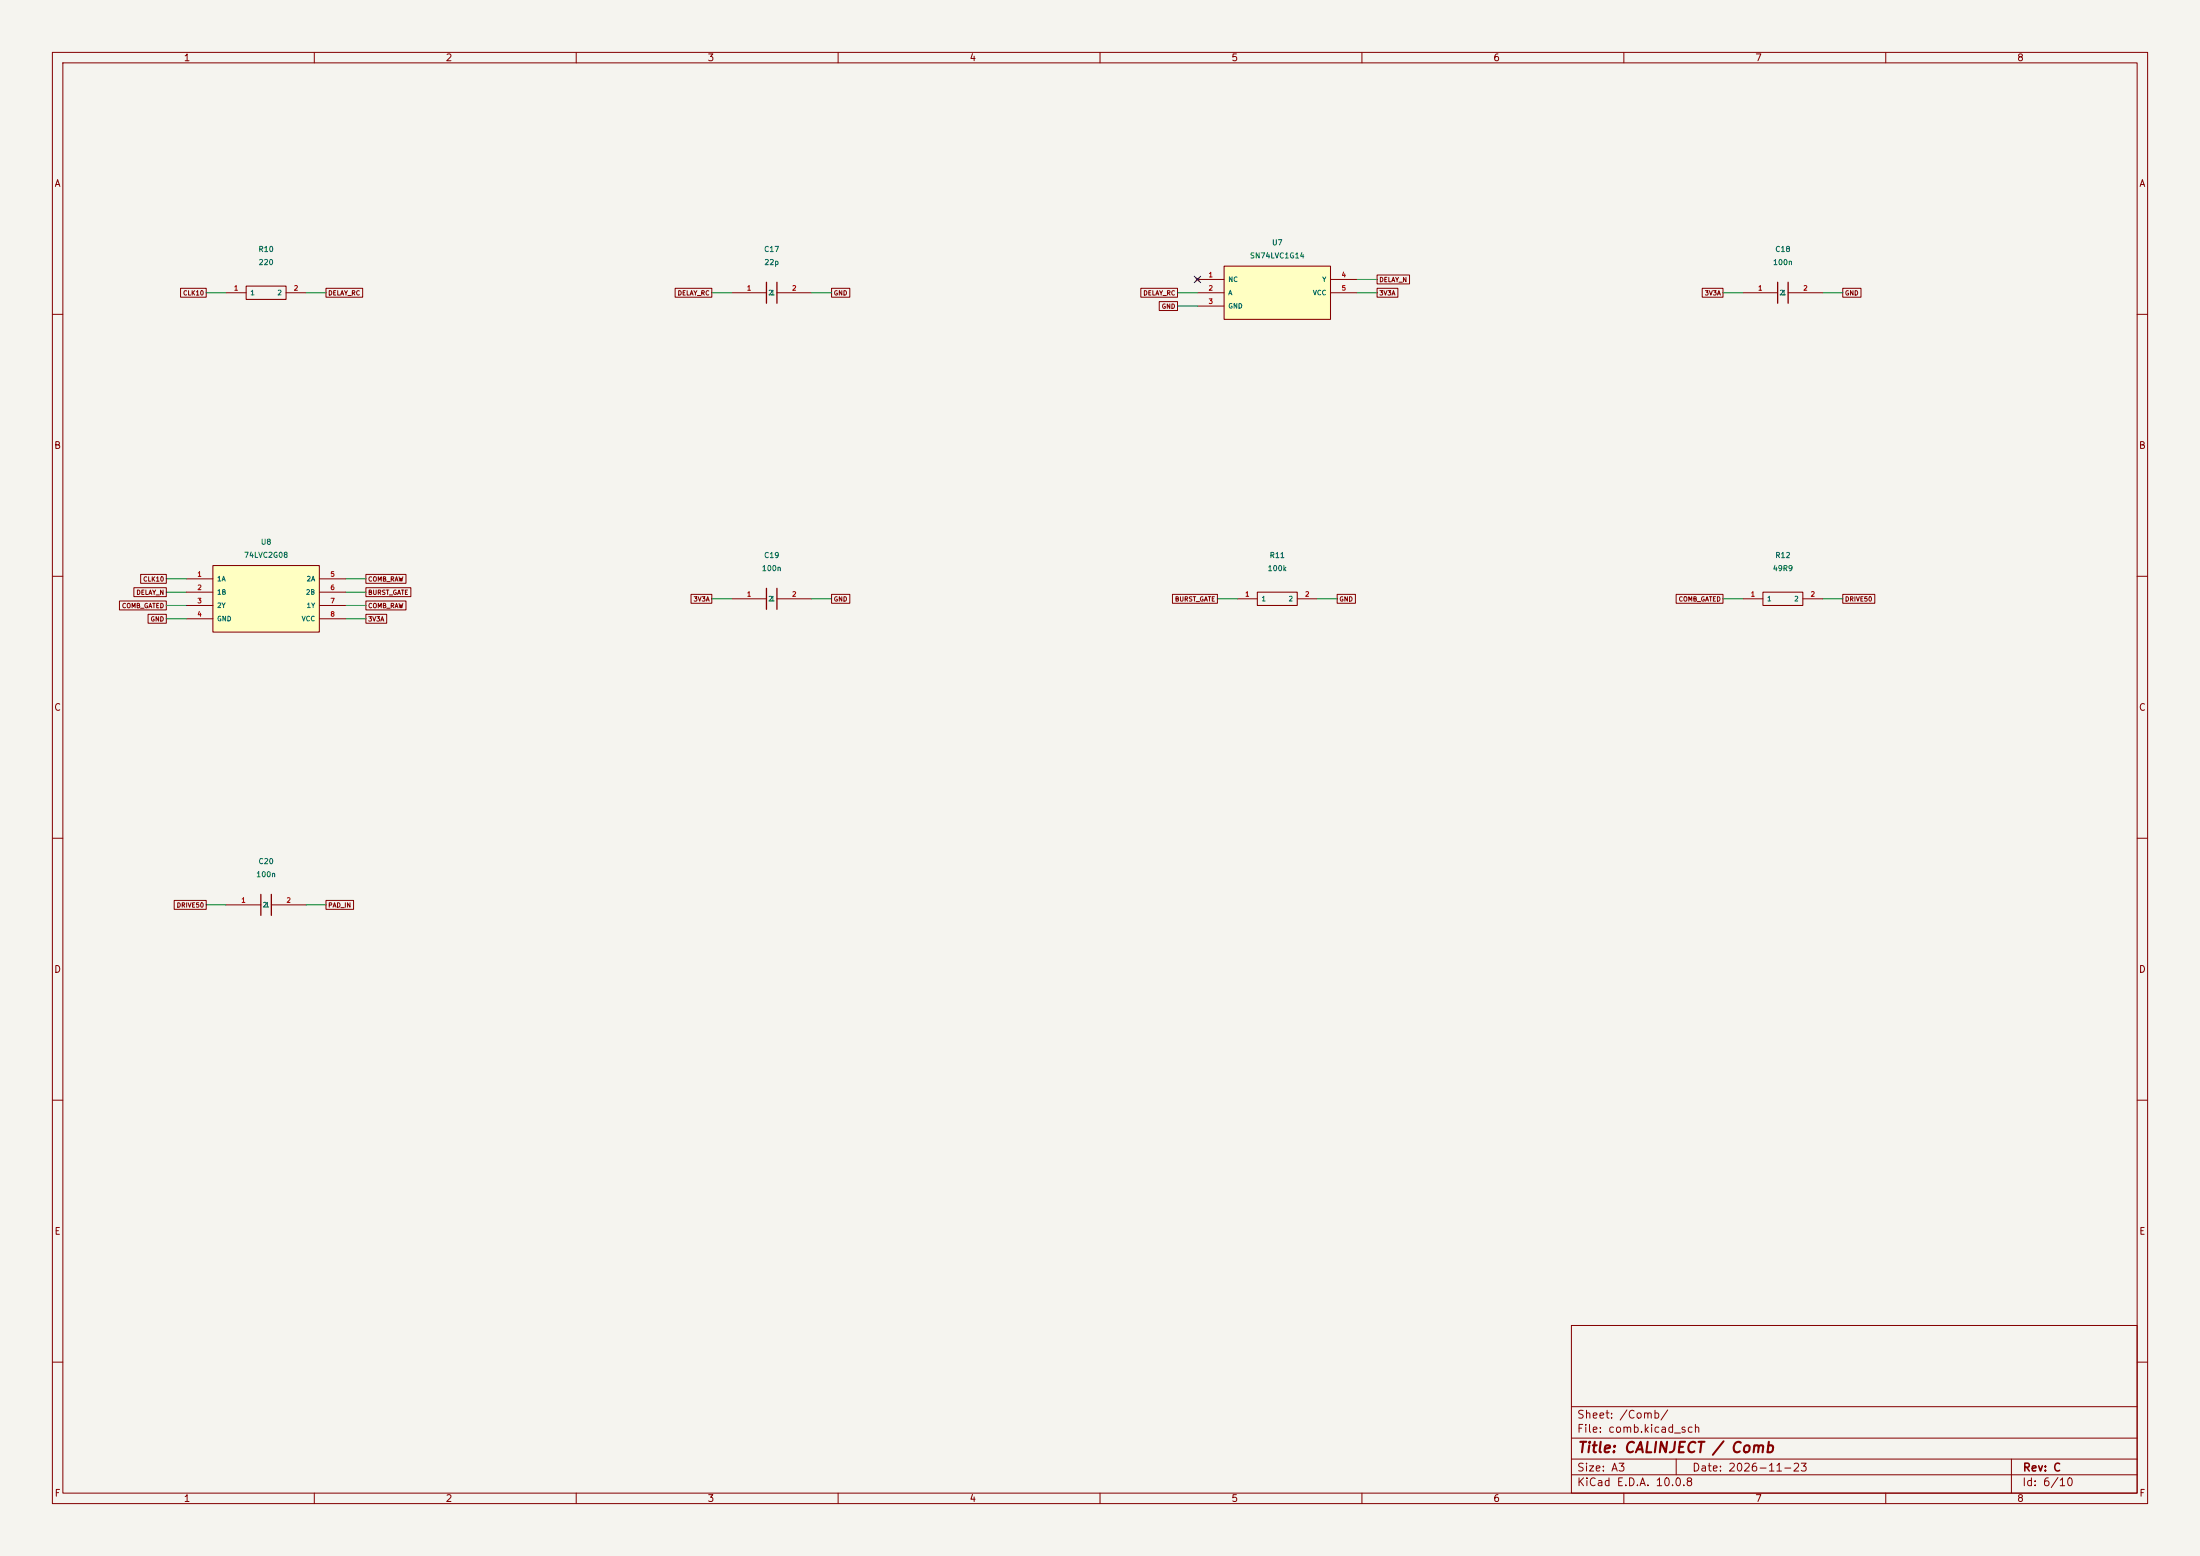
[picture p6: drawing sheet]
(kicad_sch (version 20250114) (generator "eeschema") (paper "A3") (title_block (title "CALINJECT / Comb") (date "2026-11-23") (rev "C"))
(lib_symbols (symbol "Calinject:R10" (pin_names (offset 0.7)) (in_bom yes) (on_board yes)
(property "Reference" "R" (at 0 6.35 0) (effects (font (size 1.0 1.0))))
(property "Value" "220" (at 0 8.89 0) (effects (font (size 1.0 1.0))))
(symbol "R10_0_1" (rectangle (start -3.81 -1.27) (end 3.81 1.27) (stroke (width 0.2) (type default)) (fill (type none))))
(symbol "R10_1_1"
(pin passive line (at -7.62 0 0) (length 3.81) (name "1" (effects (font (size .9 .9)))) (number "1" (effects (font (size .9 .9)))))
(pin passive line (at 7.62 0 180) (length 3.81) (name "2" (effects (font (size .9 .9)))) (number "2" (effects (font (size .9 .9)))))))
(symbol "Calinject:C17" (pin_names (offset 0.7)) (in_bom yes) (on_board yes)
(property "Reference" "C" (at 0 6.35 0) (effects (font (size 1.0 1.0))))
(property "Value" "22p" (at 0 8.89 0) (effects (font (size 1.0 1.0))))
(symbol "C17_0_1" (polyline (pts (xy -1 -2) (xy -1 2)) (stroke (width 0.25) (type default)) (fill (type none))) (polyline (pts (xy 1 -2) (xy 1 2)) (stroke (width 0.25) (type default)) (fill (type none))))
(symbol "C17_1_1"
(pin passive line (at -7.62 0 0) (length 6.62) (name "1" (effects (font (size .9 .9)))) (number "1" (effects (font (size .9 .9)))))
(pin passive line (at 7.62 0 180) (length 6.62) (name "2" (effects (font (size .9 .9)))) (number "2" (effects (font (size .9 .9)))))))
(symbol "Calinject:U7" (pin_names (offset 0.7)) (in_bom yes) (on_board yes)
(property "Reference" "U" (at 0 7.62 0) (effects (font (size 1.0 1.0))))
(property "Value" "SN74LVC1G14" (at 0 10.16 0) (effects (font (size 1.0 1.0))))
(symbol "U7_0_1" (rectangle (start -10.16 -5.08) (end 10.16 5.08) (stroke (width 0.2) (type default)) (fill (type background))))
(symbol "U7_1_1"
(pin no_connect line (at -15.24 2.54 0) (length 5.08) (name "NC" (effects (font (size .9 .9)))) (number "1" (effects (font (size .9 .9)))))
(pin input line (at -15.24 0.0 0) (length 5.08) (name "A" (effects (font (size .9 .9)))) (number "2" (effects (font (size .9 .9)))))
(pin power_in line (at -15.24 -2.54 0) (length 5.08) (name "GND" (effects (font (size .9 .9)))) (number "3" (effects (font (size .9 .9)))))
(pin output line (at 15.24 2.54 180) (length 5.08) (name "Y" (effects (font (size .9 .9)))) (number "4" (effects (font (size .9 .9)))))
(pin power_in line (at 15.24 0.0 180) (length 5.08) (name "VCC" (effects (font (size .9 .9)))) (number "5" (effects (font (size .9 .9)))))))
(symbol "Calinject:C18" (pin_names (offset 0.7)) (in_bom yes) (on_board yes)
(property "Reference" "C" (at 0 6.35 0) (effects (font (size 1.0 1.0))))
(property "Value" "100n" (at 0 8.89 0) (effects (font (size 1.0 1.0))))
(symbol "C18_0_1" (polyline (pts (xy -1 -2) (xy -1 2)) (stroke (width 0.25) (type default)) (fill (type none))) (polyline (pts (xy 1 -2) (xy 1 2)) (stroke (width 0.25) (type default)) (fill (type none))))
(symbol "C18_1_1"
(pin passive line (at -7.62 0 0) (length 6.62) (name "1" (effects (font (size .9 .9)))) (number "1" (effects (font (size .9 .9)))))
(pin passive line (at 7.62 0 180) (length 6.62) (name "2" (effects (font (size .9 .9)))) (number "2" (effects (font (size .9 .9)))))))
(symbol "Calinject:U8" (pin_names (offset 0.7)) (in_bom yes) (on_board yes)
(property "Reference" "U" (at 0 8.89 0) (effects (font (size 1.0 1.0))))
(property "Value" "74LVC2G08" (at 0 11.43 0) (effects (font (size 1.0 1.0))))
(symbol "U8_0_1" (rectangle (start -10.16 -6.35) (end 10.16 6.35) (stroke (width 0.2) (type default)) (fill (type background))))
(symbol "U8_1_1"
(pin input line (at -15.24 3.8099999999999996 0) (length 5.08) (name "1A" (effects (font (size .9 .9)))) (number "1" (effects (font (size .9 .9)))))
(pin input line (at -15.24 1.2699999999999996 0) (length 5.08) (name "1B" (effects (font (size .9 .9)))) (number "2" (effects (font (size .9 .9)))))
(pin output line (at -15.24 -1.2700000000000005 0) (length 5.08) (name "2Y" (effects (font (size .9 .9)))) (number "3" (effects (font (size .9 .9)))))
(pin power_in line (at -15.24 -3.8100000000000005 0) (length 5.08) (name "GND" (effects (font (size .9 .9)))) (number "4" (effects (font (size .9 .9)))))
(pin input line (at 15.24 3.8099999999999996 180) (length 5.08) (name "2A" (effects (font (size .9 .9)))) (number "5" (effects (font (size .9 .9)))))
(pin input line (at 15.24 1.2699999999999996 180) (length 5.08) (name "2B" (effects (font (size .9 .9)))) (number "6" (effects (font (size .9 .9)))))
(pin output line (at 15.24 -1.2700000000000005 180) (length 5.08) (name "1Y" (effects (font (size .9 .9)))) (number "7" (effects (font (size .9 .9)))))
(pin power_in line (at 15.24 -3.8100000000000005 180) (length 5.08) (name "VCC" (effects (font (size .9 .9)))) (number "8" (effects (font (size .9 .9)))))))
(symbol "Calinject:C19" (pin_names (offset 0.7)) (in_bom yes) (on_board yes)
(property "Reference" "C" (at 0 6.35 0) (effects (font (size 1.0 1.0))))
(property "Value" "100n" (at 0 8.89 0) (effects (font (size 1.0 1.0))))
(symbol "C19_0_1" (polyline (pts (xy -1 -2) (xy -1 2)) (stroke (width 0.25) (type default)) (fill (type none))) (polyline (pts (xy 1 -2) (xy 1 2)) (stroke (width 0.25) (type default)) (fill (type none))))
(symbol "C19_1_1"
(pin passive line (at -7.62 0 0) (length 6.62) (name "1" (effects (font (size .9 .9)))) (number "1" (effects (font (size .9 .9)))))
(pin passive line (at 7.62 0 180) (length 6.62) (name "2" (effects (font (size .9 .9)))) (number "2" (effects (font (size .9 .9)))))))
(symbol "Calinject:R11" (pin_names (offset 0.7)) (in_bom yes) (on_board yes)
(property "Reference" "R" (at 0 6.35 0) (effects (font (size 1.0 1.0))))
(property "Value" "100k" (at 0 8.89 0) (effects (font (size 1.0 1.0))))
(symbol "R11_0_1" (rectangle (start -3.81 -1.27) (end 3.81 1.27) (stroke (width 0.2) (type default)) (fill (type none))))
(symbol "R11_1_1"
(pin passive line (at -7.62 0 0) (length 3.81) (name "1" (effects (font (size .9 .9)))) (number "1" (effects (font (size .9 .9)))))
(pin passive line (at 7.62 0 180) (length 3.81) (name "2" (effects (font (size .9 .9)))) (number "2" (effects (font (size .9 .9)))))))
(symbol "Calinject:R12" (pin_names (offset 0.7)) (in_bom yes) (on_board yes)
(property "Reference" "R" (at 0 6.35 0) (effects (font (size 1.0 1.0))))
(property "Value" "49R9" (at 0 8.89 0) (effects (font (size 1.0 1.0))))
(symbol "R12_0_1" (rectangle (start -3.81 -1.27) (end 3.81 1.27) (stroke (width 0.2) (type default)) (fill (type none))))
(symbol "R12_1_1"
(pin passive line (at -7.62 0 0) (length 3.81) (name "1" (effects (font (size .9 .9)))) (number "1" (effects (font (size .9 .9)))))
(pin passive line (at 7.62 0 180) (length 3.81) (name "2" (effects (font (size .9 .9)))) (number "2" (effects (font (size .9 .9)))))))
(symbol "Calinject:C20" (pin_names (offset 0.7)) (in_bom yes) (on_board yes)
(property "Reference" "C" (at 0 6.35 0) (effects (font (size 1.0 1.0))))
(property "Value" "100n" (at 0 8.89 0) (effects (font (size 1.0 1.0))))
(symbol "C20_0_1" (polyline (pts (xy -1 -2) (xy -1 2)) (stroke (width 0.25) (type default)) (fill (type none))) (polyline (pts (xy 1 -2) (xy 1 2)) (stroke (width 0.25) (type default)) (fill (type none))))
(symbol "C20_1_1"
(pin passive line (at -7.62 0 0) (length 6.62) (name "1" (effects (font (size .9 .9)))) (number "1" (effects (font (size .9 .9)))))
(pin passive line (at 7.62 0 180) (length 6.62) (name "2" (effects (font (size .9 .9)))) (number "2" (effects (font (size .9 .9))))))))
(symbol (lib_id "Calinject:R10") (at 50.8 55.88 0) (unit 1) (in_bom yes) (on_board yes) (dnp no)
(property "Reference" "R10" (at 50.8 47.57 0) (effects (font (size 1 1))))
(property "Value" "220" (at 50.8 50.07 0) (effects (font (size 1 1))))
(property "Footprint" "Calinject:R_0603_R10" (at 50.8 61.690000000000005 0) (effects (font (size 1 1)) (hide yes)))
(pin "1")
(pin "2"))
(wire (pts (xy 43.18 55.88) (xy 39.37 55.88)) (stroke (width 0) (type default)))
(global_label "CLK10" (shape passive) (at 39.37 55.88 0) (effects (font (size .85 .85)) (justify right)))
(wire (pts (xy 58.419999999999995 55.88) (xy 62.23 55.88)) (stroke (width 0) (type default)))
(global_label "DELAY_RC" (shape passive) (at 62.23 55.88 180) (effects (font (size .85 .85)) (justify left)))
(symbol (lib_id "Calinject:C17") (at 147.32 55.88 0) (unit 1) (in_bom yes) (on_board yes) (dnp no)
(property "Reference" "C17" (at 147.32 47.57 0) (effects (font (size 1 1))))
(property "Value" "22p" (at 147.32 50.07 0) (effects (font (size 1 1))))
(property "Footprint" "Calinject:C_0603_C17" (at 147.32 61.690000000000005 0) (effects (font (size 1 1)) (hide yes)))
(pin "1")
(pin "2"))
(wire (pts (xy 139.7 55.88) (xy 135.89 55.88)) (stroke (width 0) (type default)))
(global_label "DELAY_RC" (shape passive) (at 135.89 55.88 0) (effects (font (size .85 .85)) (justify right)))
(wire (pts (xy 154.94 55.88) (xy 158.75 55.88)) (stroke (width 0) (type default)))
(global_label "GND" (shape passive) (at 158.75 55.88 180) (effects (font (size .85 .85)) (justify left)))
(symbol (lib_id "Calinject:U7") (at 243.83999999999997 55.88 0) (unit 1) (in_bom yes) (on_board yes) (dnp no)
(property "Reference" "U7" (at 243.83999999999997 46.300000000000004 0) (effects (font (size 1 1))))
(property "Value" "SN74LVC1G14" (at 243.83999999999997 48.800000000000004 0) (effects (font (size 1 1))))
(property "Footprint" "Calinject:SOT23_5_U7" (at 243.83999999999997 62.96 0) (effects (font (size 1 1)) (hide yes)))
(pin "1")
(pin "2")
(pin "3")
(pin "4")
(pin "5"))
(no_connect (at 228.59999999999997 53.34))
(wire (pts (xy 228.59999999999997 55.88) (xy 224.78999999999996 55.88)) (stroke (width 0) (type default)))
(global_label "DELAY_RC" (shape passive) (at 224.78999999999996 55.88 0) (effects (font (size .85 .85)) (justify right)))
(wire (pts (xy 228.59999999999997 58.42) (xy 224.78999999999996 58.42)) (stroke (width 0) (type default)))
(global_label "GND" (shape passive) (at 224.78999999999996 58.42 0) (effects (font (size .85 .85)) (justify right)))
(wire (pts (xy 259.08 53.34) (xy 262.89 53.34)) (stroke (width 0) (type default)))
(global_label "DELAY_N" (shape passive) (at 262.89 53.34 180) (effects (font (size .85 .85)) (justify left)))
(wire (pts (xy 259.08 55.88) (xy 262.89 55.88)) (stroke (width 0) (type default)))
(global_label "3V3A" (shape passive) (at 262.89 55.88 180) (effects (font (size .85 .85)) (justify left)))
(symbol (lib_id "Calinject:C18") (at 340.36 55.88 0) (unit 1) (in_bom yes) (on_board yes) (dnp no)
(property "Reference" "C18" (at 340.36 47.57 0) (effects (font (size 1 1))))
(property "Value" "100n" (at 340.36 50.07 0) (effects (font (size 1 1))))
(property "Footprint" "Calinject:C_0603_C18" (at 340.36 61.690000000000005 0) (effects (font (size 1 1)) (hide yes)))
(pin "1")
(pin "2"))
(wire (pts (xy 332.74 55.88) (xy 328.93 55.88)) (stroke (width 0) (type default)))
(global_label "3V3A" (shape passive) (at 328.93 55.88 0) (effects (font (size .85 .85)) (justify right)))
(wire (pts (xy 347.98 55.88) (xy 351.79 55.88)) (stroke (width 0) (type default)))
(global_label "GND" (shape passive) (at 351.79 55.88 180) (effects (font (size .85 .85)) (justify left)))
(symbol (lib_id "Calinject:U8") (at 50.8 114.30000000000001 0) (unit 1) (in_bom yes) (on_board yes) (dnp no)
(property "Reference" "U8" (at 50.8 103.45000000000002 0) (effects (font (size 1 1))))
(property "Value" "74LVC2G08" (at 50.8 105.95000000000002 0) (effects (font (size 1 1))))
(property "Footprint" "Calinject:VSSOP8_DCU_U8" (at 50.8 122.65 0) (effects (font (size 1 1)) (hide yes)))
(pin "1")
(pin "2")
(pin "3")
(pin "4")
(pin "5")
(pin "6")
(pin "7")
(pin "8"))
(wire (pts (xy 35.559999999999995 110.49000000000001) (xy 31.749999999999996 110.49000000000001)) (stroke (width 0) (type default)))
(global_label "CLK10" (shape passive) (at 31.749999999999996 110.49000000000001 0) (effects (font (size .85 .85)) (justify right)))
(wire (pts (xy 35.559999999999995 113.03000000000002) (xy 31.749999999999996 113.03000000000002)) (stroke (width 0) (type default)))
(global_label "DELAY_N" (shape passive) (at 31.749999999999996 113.03000000000002 0) (effects (font (size .85 .85)) (justify right)))
(wire (pts (xy 35.559999999999995 115.57000000000001) (xy 31.749999999999996 115.57000000000001)) (stroke (width 0) (type default)))
(global_label "COMB_GATED" (shape passive) (at 31.749999999999996 115.57000000000001 0) (effects (font (size .85 .85)) (justify right)))
(wire (pts (xy 35.559999999999995 118.11000000000001) (xy 31.749999999999996 118.11000000000001)) (stroke (width 0) (type default)))
(global_label "GND" (shape passive) (at 31.749999999999996 118.11000000000001 0) (effects (font (size .85 .85)) (justify right)))
(wire (pts (xy 66.03999999999999 110.49000000000001) (xy 69.85 110.49000000000001)) (stroke (width 0) (type default)))
(global_label "COMB_RAW" (shape passive) (at 69.85 110.49000000000001 180) (effects (font (size .85 .85)) (justify left)))
(wire (pts (xy 66.03999999999999 113.03000000000002) (xy 69.85 113.03000000000002)) (stroke (width 0) (type default)))
(global_label "BURST_GATE" (shape passive) (at 69.85 113.03000000000002 180) (effects (font (size .85 .85)) (justify left)))
(wire (pts (xy 66.03999999999999 115.57000000000001) (xy 69.85 115.57000000000001)) (stroke (width 0) (type default)))
(global_label "COMB_RAW" (shape passive) (at 69.85 115.57000000000001 180) (effects (font (size .85 .85)) (justify left)))
(wire (pts (xy 66.03999999999999 118.11000000000001) (xy 69.85 118.11000000000001)) (stroke (width 0) (type default)))
(global_label "3V3A" (shape passive) (at 69.85 118.11000000000001 180) (effects (font (size .85 .85)) (justify left)))
(symbol (lib_id "Calinject:C19") (at 147.32 114.30000000000001 0) (unit 1) (in_bom yes) (on_board yes) (dnp no)
(property "Reference" "C19" (at 147.32 105.99000000000001 0) (effects (font (size 1 1))))
(property "Value" "100n" (at 147.32 108.49000000000001 0) (effects (font (size 1 1))))
(property "Footprint" "Calinject:C_0603_C19" (at 147.32 120.11000000000001 0) (effects (font (size 1 1)) (hide yes)))
(pin "1")
(pin "2"))
(wire (pts (xy 139.7 114.30000000000001) (xy 135.89 114.30000000000001)) (stroke (width 0) (type default)))
(global_label "3V3A" (shape passive) (at 135.89 114.30000000000001 0) (effects (font (size .85 .85)) (justify right)))
(wire (pts (xy 154.94 114.30000000000001) (xy 158.75 114.30000000000001)) (stroke (width 0) (type default)))
(global_label "GND" (shape passive) (at 158.75 114.30000000000001 180) (effects (font (size .85 .85)) (justify left)))
(symbol (lib_id "Calinject:R11") (at 243.83999999999997 114.30000000000001 0) (unit 1) (in_bom yes) (on_board yes) (dnp no)
(property "Reference" "R11" (at 243.83999999999997 105.99000000000001 0) (effects (font (size 1 1))))
(property "Value" "100k" (at 243.83999999999997 108.49000000000001 0) (effects (font (size 1 1))))
(property "Footprint" "Calinject:R_0603_R11" (at 243.83999999999997 120.11000000000001 0) (effects (font (size 1 1)) (hide yes)))
(pin "1")
(pin "2"))
(wire (pts (xy 236.21999999999997 114.30000000000001) (xy 232.40999999999997 114.30000000000001)) (stroke (width 0) (type default)))
(global_label "BURST_GATE" (shape passive) (at 232.40999999999997 114.30000000000001 0) (effects (font (size .85 .85)) (justify right)))
(wire (pts (xy 251.45999999999998 114.30000000000001) (xy 255.26999999999998 114.30000000000001)) (stroke (width 0) (type default)))
(global_label "GND" (shape passive) (at 255.26999999999998 114.30000000000001 180) (effects (font (size .85 .85)) (justify left)))
(symbol (lib_id "Calinject:R12") (at 340.36 114.30000000000001 0) (unit 1) (in_bom yes) (on_board yes) (dnp no)
(property "Reference" "R12" (at 340.36 105.99000000000001 0) (effects (font (size 1 1))))
(property "Value" "49R9" (at 340.36 108.49000000000001 0) (effects (font (size 1 1))))
(property "Footprint" "Calinject:R_0603_R12" (at 340.36 120.11000000000001 0) (effects (font (size 1 1)) (hide yes)))
(pin "1")
(pin "2"))
(wire (pts (xy 332.74 114.30000000000001) (xy 328.93 114.30000000000001)) (stroke (width 0) (type default)))
(global_label "COMB_GATED" (shape passive) (at 328.93 114.30000000000001 0) (effects (font (size .85 .85)) (justify right)))
(wire (pts (xy 347.98 114.30000000000001) (xy 351.79 114.30000000000001)) (stroke (width 0) (type default)))
(global_label "DRIVE50" (shape passive) (at 351.79 114.30000000000001 180) (effects (font (size .85 .85)) (justify left)))
(symbol (lib_id "Calinject:C20") (at 50.8 172.72 0) (unit 1) (in_bom yes) (on_board yes) (dnp no)
(property "Reference" "C20" (at 50.8 164.41 0) (effects (font (size 1 1))))
(property "Value" "100n" (at 50.8 166.91 0) (effects (font (size 1 1))))
(property "Footprint" "Calinject:C_0603_C20" (at 50.8 178.53 0) (effects (font (size 1 1)) (hide yes)))
(pin "1")
(pin "2"))
(wire (pts (xy 43.18 172.72) (xy 39.37 172.72)) (stroke (width 0) (type default)))
(global_label "DRIVE50" (shape passive) (at 39.37 172.72 0) (effects (font (size .85 .85)) (justify right)))
(wire (pts (xy 58.419999999999995 172.72) (xy 62.23 172.72)) (stroke (width 0) (type default)))
(global_label "PAD_IN" (shape passive) (at 62.23 172.72 180) (effects (font (size .85 .85)) (justify left))))
